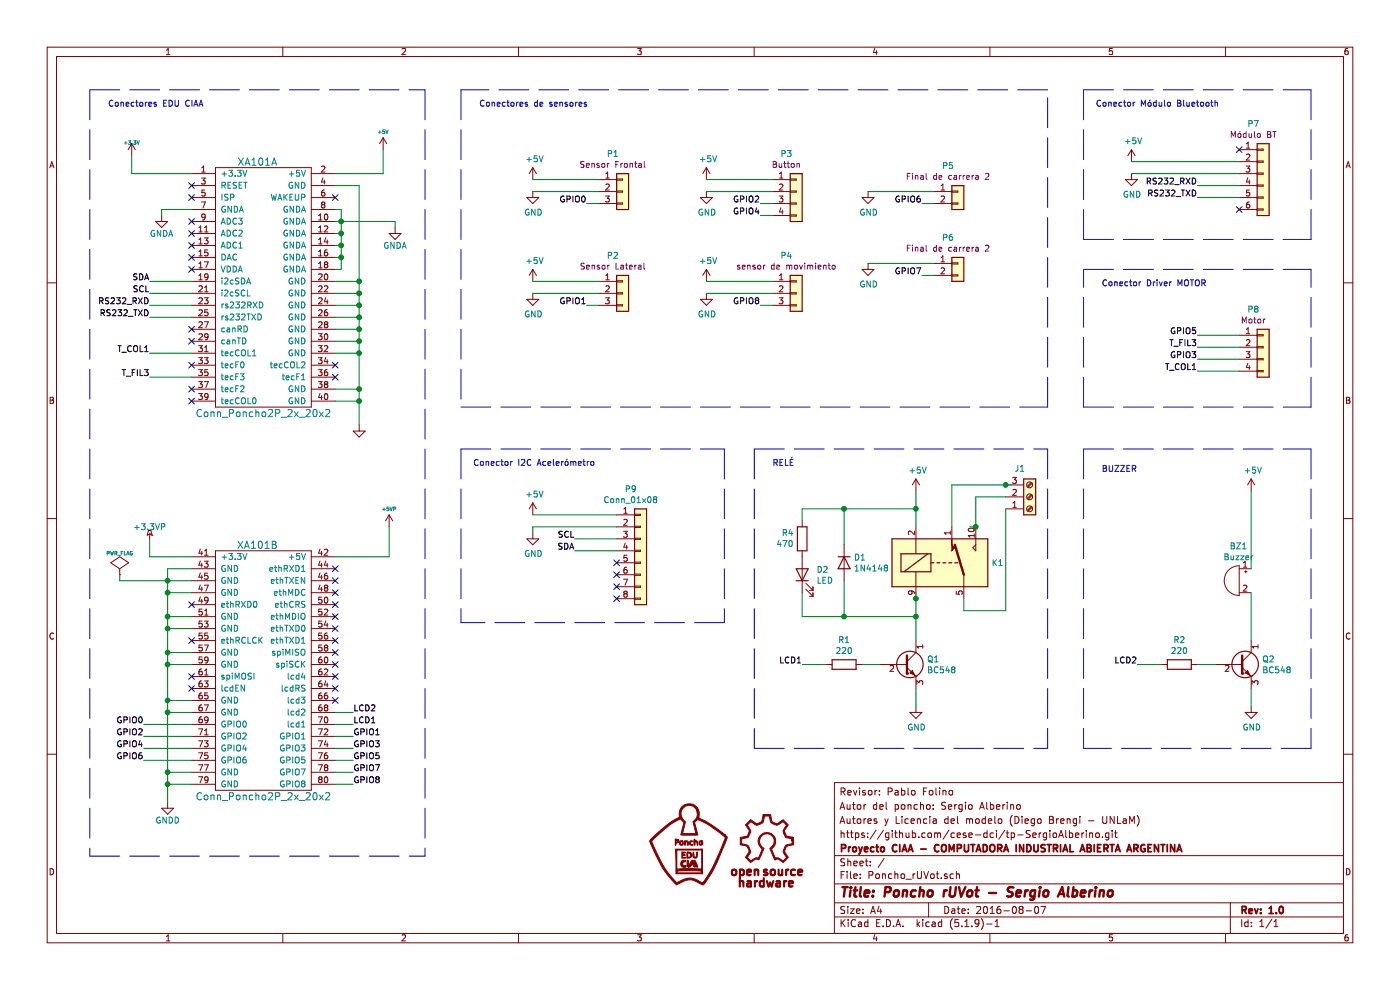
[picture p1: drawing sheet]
EESchema Schematic File Version 4
EELAYER 30 0
EELAYER END
$Descr A4 11693 8268
encoding utf-8
Sheet 1 1
Title "Poncho rUVot - Sergio Alberino"
Date "2016-08-07"
Rev "1.0"
Comp "Proyecto CIAA - COMPUTADORA INDUSTRIAL ABIERTA ARGENTINA"
Comment1 "https://github.com/cese-dci/tp-SergioAlberino.git"
Comment2 "Autores y Licencia del modelo (Diego Brengi - UNLaM)"
Comment3 "Autor del poncho: Sergio Alberino"
Comment4 "Revisor: Pablo Folino"
$EndDescr
$Comp
L Poncho_rUVot-rescue:OSHWA #G102
U 1 1
P 6400 7100
F 0 "#G102" H 6370 7500 60  0001 C CNN
F 1 "OSHWA" H 6400 7403 60  0001 C CNN
F 2 "Poncho_Esqueleto:Logo_OSHWA" H 6400 7100 60  0001 C CNN
F 3 "" H 6400 7100 60  0000 C CNN
	1    6400 7100
	1    0    0    -1  
$EndComp
$Comp
L Poncho_rUVot-rescue:Logo_Poncho #G101
U 1 1
P 5750 7050
F 0 "#G101" H 5700 6650 60  0001 C CNN
F 1 "Logo_Poncho" H 5950 6650 60  0001 C CNN
F 2 "Poncho_Esqueleto:Logo_Poncho" H 5750 7050 60  0001 C CNN
F 3 "" H 5750 7050 60  0001 C CNN
	1    5750 7050
	1    0    0    -1  
$EndComp
$Comp
L Poncho_rUVot-rescue:+3.3V #PWR01
U 1 1
P 1100 1300
F 0 "#PWR01" H 1100 1260 30  0001 C CNN
F 1 "+3.3V" H 1100 1410 30  0000 C CNN
F 2 "" H 1100 1300 60  0000 C CNN
F 3 "" H 1100 1300 60  0000 C CNN
	1    1100 1300
	1    0    0    -1  
$EndComp
$Comp
L Poncho_rUVot-rescue:+5V #PWR02
U 1 1
P 3200 1250
F 0 "#PWR02" H 3200 1340 20  0001 C CNN
F 1 "+5V" H 3200 1400 30  0000 C CNN
F 2 "" H 3200 1250 60  0000 C CNN
F 3 "" H 3200 1250 60  0000 C CNN
	1    3200 1250
	1    0    0    -1  
$EndComp
$Comp
L Poncho_rUVot-rescue:PWR_FLAG #FLG04
U 1 1
P 1000 4800
F 0 "#FLG04" H 1000 4895 30  0001 C CNN
F 1 "PWR_FLAG" H 1000 4980 30  0000 C CNN
F 2 "" H 1000 4800 60  0000 C CNN
F 3 "" H 1000 4800 60  0000 C CNN
	1    1000 4800
	1    0    0    -1  
$EndComp
$Comp
L Poncho_rUVot-rescue:+5VP #PWR05
U 1 1
P 3250 4400
F 0 "#PWR05" H 3250 4490 20  0001 C CNN
F 1 "+5VP" H 3250 4550 30  0000 C CNN
F 2 "" H 3250 4400 60  0000 C CNN
F 3 "" H 3250 4400 60  0000 C CNN
	1    3250 4400
	1    0    0    -1  
$EndComp
$Comp
L Poncho_rUVot-rescue:GND #PWR06
U 1 1
P 3000 3550
F 0 "#PWR06" H 3000 3550 30  0001 C CNN
F 1 "GND" H 3000 3480 30  0001 C CNN
F 2 "" H 3000 3550 60  0000 C CNN
F 3 "" H 3000 3550 60  0000 C CNN
	1    3000 3550
	1    0    0    -1  
$EndComp
Wire Wire Line
	3000 1550 3000 2350
Wire Wire Line
	3000 3250 2800 3250
Connection ~ 3000 3350
Wire Wire Line
	3000 2950 2800 2950
Connection ~ 3000 3250
Wire Wire Line
	3000 2850 2800 2850
Connection ~ 3000 2950
Wire Wire Line
	3000 2750 2800 2750
Connection ~ 3000 2850
Wire Wire Line
	3000 2650 2800 2650
Connection ~ 3000 2750
Wire Wire Line
	3000 2350 2800 2350
Connection ~ 3000 2650
Wire Wire Line
	2800 2450 3000 2450
Connection ~ 3000 2450
Wire Wire Line
	2800 2550 3000 2550
Connection ~ 3000 2550
Wire Wire Line
	2800 1550 3000 1550
Connection ~ 3000 2350
Wire Wire Line
	1400 4750 1400 4850
Wire Wire Line
	1400 6450 1600 6450
Connection ~ 1400 6550
Wire Wire Line
	1400 5950 1600 5950
Connection ~ 1400 6450
Wire Wire Line
	1400 5850 1600 5850
Connection ~ 1400 5950
Wire Wire Line
	1400 5550 1600 5550
Connection ~ 1400 5850
Wire Wire Line
	1400 5450 1600 5450
Connection ~ 1400 5550
Wire Wire Line
	1400 5250 1600 5250
Connection ~ 1400 5450
Wire Wire Line
	1400 5150 1600 5150
Connection ~ 1400 5250
Wire Wire Line
	1400 4950 1600 4950
Connection ~ 1400 5150
Wire Wire Line
	1400 4850 1600 4850
Connection ~ 1400 4950
Wire Wire Line
	1400 4750 1600 4750
Connection ~ 1400 4850
$Comp
L Poncho_rUVot-rescue:+3.3VP #PWR07
U 1 1
P 1250 4500
F 0 "#PWR07" H 1400 4450 50  0001 C CNN
F 1 "+3.3VP" H 1250 4600 50  0000 C CNN
F 2 "" H 1250 4500 50  0000 C CNN
F 3 "" H 1250 4500 50  0000 C CNN
	1    1250 4500
	1    0    0    -1  
$EndComp
$Comp
L Poncho_rUVot-rescue:GNDD #PWR012
U 1 1
P 1400 6700
F 0 "#PWR012" H 1400 6450 50  0001 C CNN
F 1 "GNDD" H 1400 6550 50  0000 C CNN
F 2 "" H 1400 6700 50  0000 C CNN
F 3 "" H 1400 6700 50  0000 C CNN
	1    1400 6700
	1    0    0    -1  
$EndComp
$Comp
L Poncho_rUVot-rescue:GNDA #PWR016
U 1 1
P 3300 1900
F 0 "#PWR016" H 3300 1650 50  0001 C CNN
F 1 "GNDA" H 3300 1750 50  0000 C CNN
F 2 "" H 3300 1900 50  0000 C CNN
F 3 "" H 3300 1900 50  0000 C CNN
	1    3300 1900
	1    0    0    -1  
$EndComp
$Comp
L Poncho_rUVot-rescue:GNDA #PWR017
U 1 1
P 1350 1800
F 0 "#PWR017" H 1350 1550 50  0001 C CNN
F 1 "GNDA" H 1350 1650 50  0000 C CNN
F 2 "" H 1350 1800 50  0000 C CNN
F 3 "" H 1350 1800 50  0000 C CNN
	1    1350 1800
	1    0    0    -1  
$EndComp
Wire Wire Line
	1600 1750 1350 1750
Wire Wire Line
	1350 1750 1350 1800
Wire Wire Line
	2800 1750 2850 1750
Wire Wire Line
	2850 1750 2850 1850
Wire Wire Line
	2850 2250 2800 2250
Wire Wire Line
	2800 2150 2850 2150
Connection ~ 2850 2150
Wire Wire Line
	2800 2050 2850 2050
Connection ~ 2850 2050
Wire Wire Line
	2800 1950 2850 1950
Connection ~ 2850 1950
Wire Wire Line
	2800 1850 2850 1850
Connection ~ 2850 1850
Wire Wire Line
	3300 1850 3300 1900
Wire Wire Line
	1600 4650 1250 4650
Wire Wire Line
	1250 4650 1250 4500
Wire Wire Line
	2800 4650 3250 4650
Wire Wire Line
	3250 4650 3250 4400
Wire Wire Line
	1100 1450 1100 1300
Wire Wire Line
	2800 1450 3200 1450
Wire Wire Line
	3200 1450 3200 1250
Wire Wire Line
	1100 1450 1600 1450
Wire Wire Line
	2800 3350 3000 3350
NoConn ~ 2800 4750
NoConn ~ 2800 4850
NoConn ~ 2800 4950
NoConn ~ 2800 5050
NoConn ~ 2800 5150
NoConn ~ 2800 5250
NoConn ~ 2800 5350
NoConn ~ 2800 5450
NoConn ~ 2800 5550
NoConn ~ 2800 5650
NoConn ~ 2800 5750
NoConn ~ 2800 5850
NoConn ~ 1600 5050
NoConn ~ 1600 5350
NoConn ~ 1600 5650
NoConn ~ 1600 5750
NoConn ~ 1600 1550
NoConn ~ 1600 1650
NoConn ~ 1600 1850
NoConn ~ 1600 1950
NoConn ~ 1600 2050
NoConn ~ 1600 2150
NoConn ~ 1600 2250
NoConn ~ 1600 2750
NoConn ~ 1600 2850
NoConn ~ 1600 3050
NoConn ~ 1600 3250
NoConn ~ 1600 3350
NoConn ~ 2800 3050
NoConn ~ 2800 3150
NoConn ~ 2800 1650
Wire Wire Line
	3000 3350 3000 3550
Wire Wire Line
	3000 3250 3000 3350
Wire Wire Line
	3000 2950 3000 3250
Wire Wire Line
	3000 2850 3000 2950
Wire Wire Line
	3000 2750 3000 2850
Wire Wire Line
	3000 2650 3000 2750
Wire Wire Line
	3000 2450 3000 2550
Wire Wire Line
	3000 2550 3000 2650
Wire Wire Line
	3000 2350 3000 2450
Wire Wire Line
	1400 6550 1400 6700
Wire Wire Line
	1400 6550 1600 6550
Wire Wire Line
	1400 6450 1400 6550
Wire Wire Line
	1400 5950 1400 6450
Wire Wire Line
	1400 5850 1400 5950
Wire Wire Line
	1400 5550 1400 5850
Wire Wire Line
	1400 5450 1400 5550
Wire Wire Line
	1400 5250 1400 5450
Wire Wire Line
	1400 5150 1400 5250
Wire Wire Line
	1400 4950 1400 5150
Wire Wire Line
	1400 4850 1400 4950
Wire Wire Line
	2850 2150 2850 2250
Wire Wire Line
	2850 2050 2850 2150
Wire Wire Line
	2850 1950 2850 2050
Wire Wire Line
	2850 1850 2850 1950
Wire Wire Line
	2850 1850 3300 1850
$Comp
L conectores-rescue:+5V-power #PWR0105
U 1 1
P 5900 1500
F 0 "#PWR0105" H 5900 1350 50  0001 C CNN
F 1 "+5V" H 5915 1673 50  0000 C CNN
F 2 "" H 5900 1500 50  0001 C CNN
F 3 "" H 5900 1500 50  0001 C CNN
	1    5900 1500
	1    0    0    -1  
$EndComp
$Comp
L conectores-rescue:GND-power #PWR0106
U 1 1
P 5900 1600
F 0 "#PWR0106" H 5900 1350 50  0001 C CNN
F 1 "GND" H 5905 1427 50  0000 C CNN
F 2 "" H 5900 1600 50  0001 C CNN
F 3 "" H 5900 1600 50  0001 C CNN
	1    5900 1600
	1    0    0    -1  
$EndComp
$Comp
L conectores-rescue:Conn_01x04-Connector_Generic P3
U 1 1
P 6650 1600
F 0 "P3" H 6568 1917 50  0000 C CNN
F 1 "Conn_01x04" H 6568 1826 50  0001 C CNN
F 2 "Connector_PinHeader_1.00mm:PinHeader_1x04_P1.00mm_Horizontal" H 6650 1600 50  0001 C CNN
F 3 "~" H 6650 1600 50  0001 C CNN
F 4 "Button" H 6568 1826 50  0000 C CNN "Field4"
	1    6650 1600
	1    0    0    -1  
$EndComp
$Comp
L conectores-rescue:GND-power #PWR0108
U 1 1
P 7250 2200
F 0 "#PWR0108" H 7250 1950 50  0001 C CNN
F 1 "GND" H 7255 2027 50  0000 C CNN
F 2 "" H 7250 2200 50  0001 C CNN
F 3 "" H 7250 2200 50  0001 C CNN
	1    7250 2200
	1    0    0    -1  
$EndComp
$Comp
L conectores-rescue:Conn_01x02-Connector_Generic P6
U 1 1
P 8000 2200
F 0 "P6" H 7918 2417 50  0000 C CNN
F 1 "Conn_01x02" H 7918 2326 50  0001 C CNN
F 2 "Connector_PinHeader_1.00mm:PinHeader_1x02_P1.00mm_Horizontal" H 8000 2200 50  0001 C CNN
F 3 "~" H 8000 2200 50  0001 C CNN
F 4 "Final de carrera 2" H 7918 2326 50  0000 C CNN "Field4"
	1    8000 2200
	1    0    0    -1  
$EndComp
$Comp
L conectores-rescue:Conn_01x03-Connector_Generic P4
U 1 1
P 6650 2450
F 0 "P4" H 6568 2767 50  0000 C CNN
F 1 "Conn_01x03" H 6568 2676 50  0001 C CNN
F 2 "Connector_PinHeader_1.00mm:PinHeader_1x03_P1.00mm_Horizontal" H 6650 2450 50  0001 C CNN
F 3 "~" H 6650 2450 50  0001 C CNN
F 4 "sensor de movimiento" H 6568 2676 50  0000 C CNN "Field4"
	1    6650 2450
	1    0    0    -1  
$EndComp
$Comp
L conectores-rescue:+5V-power #PWR0109
U 1 1
P 5900 2350
F 0 "#PWR0109" H 5900 2200 50  0001 C CNN
F 1 "+5V" H 5915 2523 50  0000 C CNN
F 2 "" H 5900 2350 50  0001 C CNN
F 3 "" H 5900 2350 50  0001 C CNN
	1    5900 2350
	1    0    0    -1  
$EndComp
$Comp
L conectores-rescue:GND-power #PWR0110
U 1 1
P 5900 2450
F 0 "#PWR0110" H 5900 2200 50  0001 C CNN
F 1 "GND" H 5905 2277 50  0000 C CNN
F 2 "" H 5900 2450 50  0001 C CNN
F 3 "" H 5900 2450 50  0001 C CNN
	1    5900 2450
	1    0    0    -1  
$EndComp
$Comp
L conectores-rescue:Conn_01x04-Connector_Generic P8
U 1 1
P 10550 2900
F 0 "P8" H 10468 3217 50  0000 C CNN
F 1 "Conn_01x04" H 10468 3126 50  0001 C CNN
F 2 "Connector_PinHeader_1.00mm:PinHeader_1x04_P1.00mm_Horizontal" H 10550 2900 50  0001 C CNN
F 3 "~" H 10550 2900 50  0001 C CNN
F 4 "Motor" H 10468 3126 50  0000 C CNN "Field4"
	1    10550 2900
	1    0    0    -1  
$EndComp
$Comp
L conectores-rescue:Buzzer-Device BZ1
U 1 1
P 10350 4850
F 0 "BZ1" H 10355 5140 50  0000 C CNN
F 1 "Buzzer" H 10355 5049 50  0000 C CNN
F 2 "Buzzers_Beepers:BUZZER" V 10325 4950 50  0001 C CNN
F 3 "~" V 10325 4950 50  0001 C CNN
	1    10350 4850
	-1   0    0    -1  
$EndComp
$Comp
L conectores-rescue:BC548-Transistor_BJT Q2
U 1 1
P 10350 5550
F 0 "Q2" H 10541 5596 50  0000 L CNN
F 1 "BC548" H 10541 5505 50  0000 L CNN
F 2 "Package_TO_SOT_THT:TO-92_Inline" H 10550 5475 50  0001 L CIN
F 3 "https://www.onsemi.com/pub/Collateral/BC550-D.pdf" H 10350 5550 50  0001 L CNN
	1    10350 5550
	1    0    0    -1  
$EndComp
$Comp
L conectores-rescue:+5V-power #PWR0113
U 1 1
P 10450 4100
F 0 "#PWR0113" H 10450 3950 50  0001 C CNN
F 1 "+5V" H 10465 4273 50  0000 C CNN
F 2 "" H 10450 4100 50  0001 C CNN
F 3 "" H 10450 4100 50  0001 C CNN
	1    10450 4100
	1    0    0    -1  
$EndComp
Wire Wire Line
	10450 4950 10450 5350
$Comp
L conectores-rescue:GND-power #PWR0114
U 1 1
P 10450 5900
F 0 "#PWR0114" H 10450 5650 50  0001 C CNN
F 1 "GND" H 10455 5727 50  0000 C CNN
F 2 "" H 10450 5900 50  0001 C CNN
F 3 "" H 10450 5900 50  0001 C CNN
	1    10450 5900
	1    0    0    -1  
$EndComp
$Comp
L conectores-rescue:R-Device R2
U 1 1
P 9850 5550
F 0 "R2" V 9643 5550 50  0000 C CNN
F 1 "220" V 9734 5550 50  0000 C CNN
F 2 "Resistor_THT:R_Axial_DIN0204_L3.6mm_D1.6mm_P7.62mm_Horizontal" V 9780 5550 50  0001 C CNN
F 3 "~" H 9850 5550 50  0001 C CNN
	1    9850 5550
	0    1    1    0   
$EndComp
Wire Wire Line
	9500 5550 9700 5550
Wire Wire Line
	10000 5550 10150 5550
Wire Notes Line
	10950 6250 9050 6250
Text Notes 9200 3950 0    50   ~ 0
BUZZER
Wire Notes Line
	9050 3750 10950 3750
$Comp
L conectores-rescue:+5V-power #PWR0115
U 1 1
P 9450 1350
F 0 "#PWR0115" H 9450 1200 50  0001 C CNN
F 1 "+5V" H 9465 1523 50  0000 C CNN
F 2 "" H 9450 1350 50  0001 C CNN
F 3 "" H 9450 1350 50  0001 C CNN
	1    9450 1350
	1    0    0    -1  
$EndComp
$Comp
L conectores-rescue:GND-power #PWR0116
U 1 1
P 9450 1450
F 0 "#PWR0116" H 9450 1200 50  0001 C CNN
F 1 "GND" H 9455 1277 50  0000 C CNN
F 2 "" H 9450 1450 50  0001 C CNN
F 3 "" H 9450 1450 50  0001 C CNN
	1    9450 1450
	1    0    0    -1  
$EndComp
$Comp
L conectores-rescue:Conn_01x06-Connector_Generic P7
U 1 1
P 10550 1450
F 0 "P7" H 10468 1867 50  0000 C CNN
F 1 "Conn_01x06" H 10468 1776 50  0001 C CNN
F 2 "Connector_PinSocket_1.00mm:PinSocket_1x06_P1.00mm_Vertical" H 10550 1450 50  0001 C CNN
F 3 "~" H 10550 1450 50  0001 C CNN
F 4 "Módulo BT" H 10468 1776 50  0000 C CNN "Field4"
	1    10550 1450
	1    0    0    -1  
$EndComp
Text Notes 9150 900  0    50   ~ 0
Conector Módulo Bluetooth
$Comp
L conectores-rescue:+5V-power #PWR0117
U 1 1
P 7650 4100
F 0 "#PWR0117" H 7650 3950 50  0001 C CNN
F 1 "+5V" H 7665 4273 50  0000 C CNN
F 2 "" H 7650 4100 50  0001 C CNN
F 3 "" H 7650 4100 50  0001 C CNN
	1    7650 4100
	1    0    0    -1  
$EndComp
$Comp
L conectores-rescue:R-Device R1
U 1 1
P 7050 5550
F 0 "R1" V 6843 5550 50  0000 C CNN
F 1 "220" V 6934 5550 50  0000 C CNN
F 2 "Resistor_THT:R_Axial_DIN0204_L3.6mm_D1.6mm_P7.62mm_Horizontal" V 6980 5550 50  0001 C CNN
F 3 "~" H 7050 5550 50  0001 C CNN
	1    7050 5550
	0    1    1    0   
$EndComp
Wire Wire Line
	7200 5550 7350 5550
Text Notes 6450 3900 0    50   ~ 0
RELÉ\n
Wire Notes Line
	9050 3750 9050 6250
Wire Notes Line
	10950 3750 10950 6250
Wire Notes Line
	6300 3750 6300 6250
Wire Notes Line
	8750 3750 8750 6250
Wire Notes Line
	6300 6250 8750 6250
Wire Notes Line
	6300 3750 8750 3750
Wire Wire Line
	8100 4400 8150 4400
Wire Wire Line
	7950 4050 7950 4400
Wire Wire Line
	8400 4150 8150 4150
Wire Wire Line
	8150 4150 8150 4400
Wire Wire Line
	8400 4250 8400 5100
Wire Wire Line
	8400 5100 8050 5100
Wire Wire Line
	8050 5100 8050 5000
Connection ~ 8150 4400
$Comp
L conectores-rescue:G5V-1-Relay K1
U 1 1
P 7850 4700
F 0 "K1" H 8280 4700 50  0000 L CNN
F 1 "G5V-1" H 8280 4655 50  0001 L CNN
F 2 "TerminalBlock:TerminalBlock_bornier-3_P5.08mm" H 8280 4655 50  0001 L CNN
F 3 "http://omronfs.omron.com/en_US/ecb/products/pdf/en-g5v_1.pdf" H 7850 4700 50  0001 C CNN
	1    7850 4700
	1    0    0    -1  
$EndComp
Wire Wire Line
	7650 4950 7650 5000
Connection ~ 7650 5000
Text Notes 9200 2400 0    50   ~ 0
Conector Driver MOTOR
$Comp
L conectores-rescue:Screw_Terminal_01x03-Connector J1
U 1 1
P 8600 4150
F 0 "J1" H 8518 3917 50  0000 C CNN
F 1 "Screw_Terminal_01x03" H 8518 3916 50  0001 C CNN
F 2 "TerminalBlock:TerminalBlock_bornier-3_P5.08mm" H 8600 4150 50  0001 C CNN
F 3 "~" H 8600 4150 50  0001 C CNN
	1    8600 4150
	1    0    0    1   
$EndComp
Wire Wire Line
	7950 4050 8400 4050
Connection ~ 8400 4050
Wire Wire Line
	8400 4050 8450 4050
$Comp
L conectores-rescue:1N4148-Diode D1
U 1 1
P 7050 4700
F 0 "D1" V 7004 4780 50  0000 L CNN
F 1 "1N4148" V 7095 4780 50  0000 L CNN
F 2 "Diodes_THT:D_DO-35_SOD27_P2.54mm_Vertical_AnodeUp" H 7050 4525 50  0001 C CNN
F 3 "https://assets.nexperia.com/documents/data-sheet/1N4148_1N4448.pdf" H 7050 4700 50  0001 C CNN
	1    7050 4700
	0    1    1    0   
$EndComp
Wire Wire Line
	7650 4100 7650 4250
Wire Wire Line
	7050 4550 7050 4250
Wire Wire Line
	7050 4250 7650 4250
Connection ~ 7650 4250
Wire Wire Line
	7650 4250 7650 4400
Wire Wire Line
	7650 5000 7650 5150
Wire Wire Line
	7650 5150 7050 5150
Wire Wire Line
	7050 4850 7050 5150
Connection ~ 7650 5150
Wire Wire Line
	7650 5150 7650 5350
$Comp
L conectores-rescue:R-Device R4
U 1 1
P 6700 4500
F 0 "R4" H 6631 4454 50  0000 R CNN
F 1 "470" H 6631 4545 50  0000 R CNN
F 2 "Resistor_THT:R_Axial_DIN0204_L3.6mm_D1.6mm_P7.62mm_Horizontal" V 6630 4500 50  0001 C CNN
F 3 "~" H 6700 4500 50  0001 C CNN
	1    6700 4500
	1    0    0    1   
$EndComp
$Comp
L conectores-rescue:LED-Device D2
U 1 1
P 6700 4800
F 0 "D2" V 6739 4682 50  0000 R CNN
F 1 "LED" V 6648 4682 50  0000 R CNN
F 2 "LEDs:LED_D5.0mm" H 6700 4800 50  0001 C CNN
F 3 "~" H 6700 4800 50  0001 C CNN
	1    6700 4800
	0    -1   -1   0   
$EndComp
Wire Wire Line
	6700 4350 6700 4250
Wire Wire Line
	6700 4250 7050 4250
Connection ~ 7050 4250
Wire Wire Line
	6700 4950 6700 5150
Wire Wire Line
	6700 5150 7050 5150
Connection ~ 7050 5150
Wire Notes Line
	3850 3750 6050 3750
Text Notes 3950 3900 0    50   ~ 0
Conector I2C Acelerómetro\n
$Comp
L conectores-rescue:Conn_01x08-Connector_Generic P9
U 1 1
P 5350 4600
F 0 "P9" H 5268 5117 50  0000 C CNN
F 1 "Conn_01x08" H 5268 5026 50  0000 C CNN
F 2 "Connector_PinSocket_1.00mm:PinSocket_1x08_P1.00mm_Vertical" H 5350 4600 50  0001 C CNN
F 3 "~" H 5350 4600 50  0001 C CNN
	1    5350 4600
	1    0    0    -1  
$EndComp
$Comp
L conectores-rescue:+5V-power #PWR0121
U 1 1
P 4450 4300
F 0 "#PWR0121" H 4450 4150 50  0001 C CNN
F 1 "+5V" H 4465 4473 50  0000 C CNN
F 2 "" H 4450 4300 50  0001 C CNN
F 3 "" H 4450 4300 50  0001 C CNN
	1    4450 4300
	1    0    0    -1  
$EndComp
$Comp
L conectores-rescue:GND-power #PWR0122
U 1 1
P 4450 4450
F 0 "#PWR0122" H 4450 4200 50  0001 C CNN
F 1 "GND" H 4455 4277 50  0000 C CNN
F 2 "" H 4450 4450 50  0001 C CNN
F 3 "" H 4450 4450 50  0001 C CNN
	1    4450 4450
	1    0    0    -1  
$EndComp
Wire Notes Line
	6050 5200 3850 5200
Wire Notes Line
	3850 3750 3850 5200
Wire Notes Line
	6050 3750 6050 5200
$Comp
L conectores-rescue:GND-power #PWR0123
U 1 1
P 7650 5900
F 0 "#PWR0123" H 7650 5650 50  0001 C CNN
F 1 "GND" H 7655 5727 50  0000 C CNN
F 2 "" H 7650 5900 50  0001 C CNN
F 3 "" H 7650 5900 50  0001 C CNN
	1    7650 5900
	1    0    0    -1  
$EndComp
$Comp
L conectores-rescue:BC548-Transistor_BJT Q1
U 1 1
P 7550 5550
F 0 "Q1" H 7741 5596 50  0000 L CNN
F 1 "BC548" H 7741 5505 50  0000 L CNN
F 2 "Package_TO_SOT_THT:TO-92_Inline" H 7750 5475 50  0001 L CIN
F 3 "https://www.onsemi.com/pub/Collateral/BC550-D.pdf" H 7550 5550 50  0001 L CNN
	1    7550 5550
	1    0    0    -1  
$EndComp
Wire Wire Line
	10450 5900 10450 5750
Wire Wire Line
	10450 4750 10450 4100
Wire Wire Line
	4450 4450 4450 4400
Wire Notes Line
	750  750  3550 750 
Text Notes 900  900  0    50   ~ 0
Conectores EDU CIAA
NoConn ~ 5150 5000
NoConn ~ 5150 4900
NoConn ~ 5150 4800
NoConn ~ 5150 4700
Wire Wire Line
	4450 4300 5150 4300
Wire Wire Line
	4450 4400 5150 4400
Text Label 4800 4500 2    50   ~ 0
SCL
Text Label 4800 4600 2    50   ~ 0
SDA
Wire Wire Line
	4800 4500 5150 4500
Wire Wire Line
	4800 4600 5150 4600
Text Label 1250 2450 2    50   ~ 0
SCL
Text Label 1250 2350 2    50   ~ 0
SDA
Wire Wire Line
	1250 2450 1600 2450
Wire Wire Line
	1250 2350 1600 2350
$Comp
L Poncho_rUVot-rescue:Conn_Poncho2P_2x_20x2 XA101
U 1 1
P 1850 1750
F 0 "XA101" H 2150 2150 60  0000 C CNN
F 1 "Conn_Poncho2P_2x_20x2" H 2200 50  60  0000 C CNN
F 2 "footprint:Conn_Poncho_SinBorde" H 1850 1750 60  0001 C CNN
F 3 "" H 1850 1750 60  0000 C CNN
F 4 "Harwin" H 1850 1750 60  0001 C CNN "Manf"
F 5 "M50-3502042" H 1850 1750 60  0001 C CNN "Manf#"
F 6 "952-1387-ND" H 1850 1750 60  0001 C CNN "Digikey#"
	1    1850 1750
	1    0    0    -1  
$EndComp
Text Label 2950 6050 0    50   ~ 0
LCD1
Wire Wire Line
	2800 6050 2950 6050
Text Label 6700 5550 2    50   ~ 0
LCD1
Wire Wire Line
	6700 5550 6900 5550
Wire Wire Line
	7650 5900 7650 5750
Text Label 9500 5550 2    50   ~ 0
LCD2
Text Label 2950 6150 0    50   ~ 0
GPIO1
Text Label 2950 6250 0    50   ~ 0
GPIO3
Text Label 2950 6450 0    50   ~ 0
GPIO7
Text Label 2950 6350 0    50   ~ 0
GPIO5
Text Label 2950 6550 0    50   ~ 0
GPIO8
Wire Wire Line
	2950 6150 2800 6150
Wire Wire Line
	2800 6250 2950 6250
Wire Wire Line
	2800 6350 2950 6350
Wire Wire Line
	2800 6450 2950 6450
Wire Wire Line
	2800 6550 2950 6550
Text Label 10000 2800 2    50   ~ 0
GPIO5
Text Label 10000 3000 2    50   ~ 0
GPIO3
Text Label 1250 2950 2    50   ~ 0
T_COL1
Text Label 1250 3150 2    50   ~ 0
T_FIL3
Wire Wire Line
	1250 2950 1600 2950
Wire Wire Line
	1600 3150 1250 3150
Text Label 10000 3100 2    50   ~ 0
T_COL1
Text Label 10000 2900 2    50   ~ 0
T_FIL3
Wire Wire Line
	10000 2900 10350 2900
Wire Wire Line
	10000 3000 10350 3000
Wire Wire Line
	10000 3100 10350 3100
Wire Wire Line
	10000 2800 10350 2800
Text Label 1250 2550 2    50   ~ 0
RS232_RXD
Text Label 1250 2650 2    50   ~ 0
RS232_TXD
Wire Wire Line
	1250 2650 1600 2650
Wire Wire Line
	1250 2550 1600 2550
Text Label 10000 1550 2    50   ~ 0
RS232_RXD
Text Label 10000 1650 2    50   ~ 0
RS232_TXD
Wire Wire Line
	10000 1650 10350 1650
Wire Wire Line
	10000 1550 10350 1550
NoConn ~ 10350 1250
NoConn ~ 10350 1750
Wire Wire Line
	9450 1450 10350 1450
Wire Wire Line
	9450 1350 10350 1350
Wire Wire Line
	6450 2350 5900 2350
Wire Wire Line
	5900 2450 6450 2450
Text Label 6350 2550 2    50   ~ 0
GPIO8
Wire Wire Line
	6350 2550 6450 2550
Text Label 7700 2300 2    50   ~ 0
GPIO7
Wire Wire Line
	7250 2200 7800 2200
Wire Wire Line
	7700 2300 7800 2300
$Comp
L conectores-rescue:GND-power #PWR0107
U 1 1
P 7250 1600
F 0 "#PWR0107" H 7250 1350 50  0001 C CNN
F 1 "GND" H 7255 1427 50  0000 C CNN
F 2 "" H 7250 1600 50  0001 C CNN
F 3 "" H 7250 1600 50  0001 C CNN
	1    7250 1600
	1    0    0    -1  
$EndComp
$Comp
L conectores-rescue:Conn_01x02-Connector_Generic P5
U 1 1
P 8000 1600
F 0 "P5" H 7918 1817 50  0000 C CNN
F 1 "Conn_01x02" H 7918 1726 50  0001 C CNN
F 2 "Connector_PinHeader_1.00mm:PinHeader_1x02_P1.00mm_Horizontal" H 8000 1600 50  0001 C CNN
F 3 "~" H 8000 1600 50  0001 C CNN
F 4 "Final de carrera 2" H 7918 1726 50  0000 C CNN "Field4"
	1    8000 1600
	1    0    0    -1  
$EndComp
Wire Wire Line
	7700 1700 7800 1700
Text Label 7700 1700 2    50   ~ 0
GPIO6
$Comp
L conectores-rescue:Conn_01x03-Connector_Generic P1
U 1 1
P 5200 1600
F 0 "P1" H 5118 1917 50  0000 C CNN
F 1 "Conn_01x03" H 5118 1826 50  0001 C CNN
F 2 "Connector_PinHeader_1.00mm:PinHeader_1x03_P1.00mm_Horizontal" H 5200 1600 50  0001 C CNN
F 3 "~" H 5200 1600 50  0001 C CNN
F 4 "Sensor Frontal" H 5118 1826 50  0000 C CNN "Field4"
	1    5200 1600
	1    0    0    -1  
$EndComp
$Comp
L conectores-rescue:+5V-power #PWR0101
U 1 1
P 4450 1500
F 0 "#PWR0101" H 4450 1350 50  0001 C CNN
F 1 "+5V" H 4465 1673 50  0000 C CNN
F 2 "" H 4450 1500 50  0001 C CNN
F 3 "" H 4450 1500 50  0001 C CNN
	1    4450 1500
	1    0    0    -1  
$EndComp
$Comp
L conectores-rescue:GND-power #PWR0102
U 1 1
P 4450 1600
F 0 "#PWR0102" H 4450 1350 50  0001 C CNN
F 1 "GND" H 4455 1427 50  0000 C CNN
F 2 "" H 4450 1600 50  0001 C CNN
F 3 "" H 4450 1600 50  0001 C CNN
	1    4450 1600
	1    0    0    -1  
$EndComp
Wire Wire Line
	5000 1500 4450 1500
Wire Wire Line
	4450 1600 5000 1600
Text Label 4900 1700 2    50   ~ 0
GPIO0
Wire Wire Line
	4900 1700 5000 1700
$Comp
L conectores-rescue:Conn_01x03-Connector_Generic P2
U 1 1
P 5200 2450
F 0 "P2" H 5118 2767 50  0000 C CNN
F 1 "Conn_01x03" H 5118 2676 50  0001 C CNN
F 2 "Connector_PinHeader_1.00mm:PinHeader_1x03_P1.00mm_Horizontal" H 5200 2450 50  0001 C CNN
F 3 "~" H 5200 2450 50  0001 C CNN
F 4 "Sensor Lateral" H 5118 2676 50  0000 C CNN "Field4"
	1    5200 2450
	1    0    0    -1  
$EndComp
$Comp
L conectores-rescue:+5V-power #PWR0103
U 1 1
P 4450 2350
F 0 "#PWR0103" H 4450 2200 50  0001 C CNN
F 1 "+5V" H 4465 2523 50  0000 C CNN
F 2 "" H 4450 2350 50  0001 C CNN
F 3 "" H 4450 2350 50  0001 C CNN
	1    4450 2350
	1    0    0    -1  
$EndComp
$Comp
L conectores-rescue:GND-power #PWR0104
U 1 1
P 4450 2450
F 0 "#PWR0104" H 4450 2200 50  0001 C CNN
F 1 "GND" H 4455 2277 50  0000 C CNN
F 2 "" H 4450 2450 50  0001 C CNN
F 3 "" H 4450 2450 50  0001 C CNN
	1    4450 2450
	1    0    0    -1  
$EndComp
Wire Wire Line
	5000 2350 4450 2350
Wire Wire Line
	4450 2450 5000 2450
Text Label 4900 2550 2    50   ~ 0
GPIO1
Wire Wire Line
	4900 2550 5000 2550
Wire Wire Line
	1000 4800 1000 4850
Wire Wire Line
	1000 4850 1400 4850
Text Label 1200 6250 2    50   ~ 0
GPIO4
Text Label 1200 6050 2    50   ~ 0
GPIO0
Text Label 1200 6150 2    50   ~ 0
GPIO2
$Comp
L Poncho_rUVot-rescue:Conn_Poncho2P_2x_20x2 XA101
U 2 1
P 1850 4950
F 0 "XA101" H 2150 5350 60  0000 C CNN
F 1 "Conn_Poncho2P_2x_20x2" H 2200 3250 60  0000 C CNN
F 2 "footprint:Conn_Poncho_SinBorde" H 1850 4950 60  0001 C CNN
F 3 "" H 1850 4950 60  0000 C CNN
F 4 "Harwin" H 1850 4950 60  0001 C CNN "Manf"
F 5 "M50-3502042" H 1850 4950 60  0001 C CNN "Manf#"
F 6 "952-1387-ND" H 1850 4950 60  0001 C CNN "Digikey#"
	2    1850 4950
	1    0    0    -1  
$EndComp
Text Label 1200 6350 2    50   ~ 0
GPIO6
Wire Wire Line
	1200 6050 1600 6050
Wire Wire Line
	1200 6150 1600 6150
Wire Wire Line
	1200 6250 1600 6250
Wire Wire Line
	1200 6350 1600 6350
Text Label 6350 1700 2    50   ~ 0
GPIO2
Wire Wire Line
	6350 1700 6450 1700
Text Label 6350 1800 2    50   ~ 0
GPIO4
Wire Wire Line
	6350 1800 6450 1800
Wire Wire Line
	5900 1600 6450 1600
Wire Wire Line
	5900 1500 6450 1500
Wire Notes Line
	8750 3400 8750 750 
Wire Notes Line
	8750 750  3850 750 
Wire Notes Line
	3850 750  3850 3400
Wire Notes Line
	3850 3400 8750 3400
Text Notes 4000 900  0    50   ~ 0
Conectores de sensores
Text Label 2950 5950 0    50   ~ 0
LCD2
Wire Wire Line
	2800 5950 2950 5950
Wire Wire Line
	7250 1600 7800 1600
Wire Notes Line
	9050 3400 9050 2250
Wire Notes Line
	10950 3400 10950 2250
Wire Notes Line
	9050 2250 10950 2250
Wire Notes Line
	9050 3400 10950 3400
Wire Notes Line
	9050 2000 9050 750 
Wire Notes Line
	10950 750  10950 2000
Wire Notes Line
	9050 750  10950 750 
Wire Notes Line
	9050 2000 10950 2000
Wire Notes Line
	750  7150 3550 7150
Wire Notes Line
	3550 750  3550 7150
Wire Notes Line
	750  750  750  7150
$EndSCHEMATC
